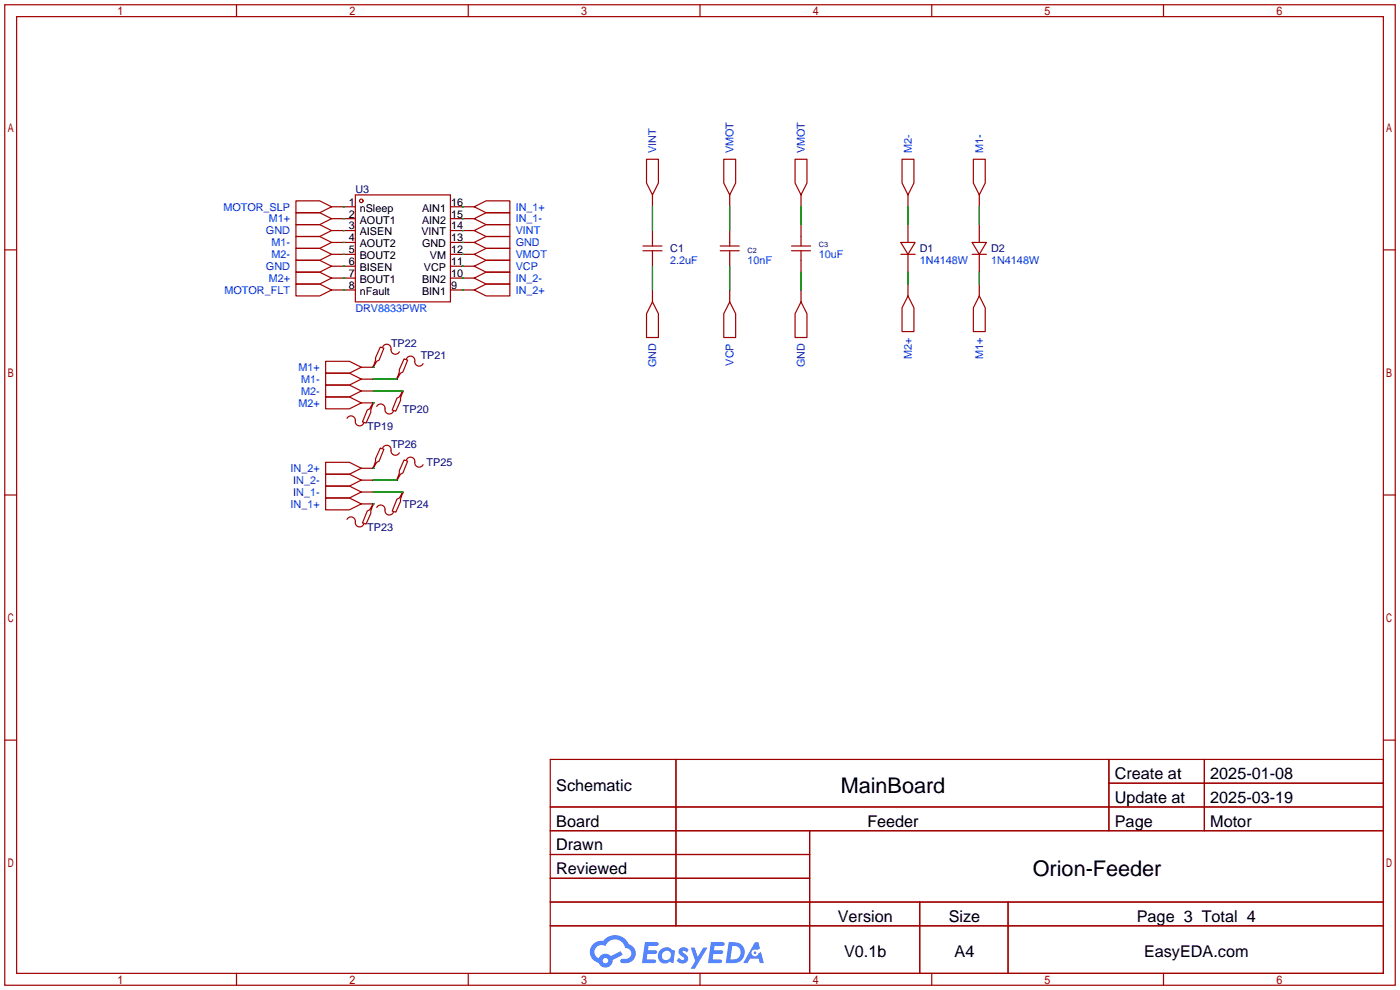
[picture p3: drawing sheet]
<svg xmlns="http://www.w3.org/2000/svg" width="299mm" height="212mm" viewBox="0 0 299 212" stroke-linecap="round" stroke-linejoin="round" font-family="sans-serif">
<g fill="none" stroke="#a10000" stroke-width=".25">
<path d="M1 1h297.2v209.6h-297.2zM3.6 3.6h292.1v204.4h-292.1zM50.5 1v2.6M100.1 1v2.6M149.6 1v2.6M199.1 1v2.6M248.7 1v2.6M1 53.4h2.6M295.7 53.4h2.5M1 105.8h2.6M295.7 105.8h2.5M1 158.2h2.6"/>
<path d="M295.7 158.2h2.5M117.6 162.3h178.1v45.7h-178.1zM117.6 172.5h178.1M117.6 177.5h178.1M144.5 162.3v35.6M173 177.5v30.5M237 162.3v15.2M237 167.4h58.7M257.4 162.3v15.2M117.6 182.6h55.4M117.6 192.8h178.1M117.6 187.7h55.4"/>
<path d="M117.6 197.9h178.1M196.6 192.8v15.2M215.4 192.8v15.2M50.5 208v2.6M100.1 208v2.6M149.6 208v2.6M199.1 208v2.6M248.7 208v2.6"/>
</g>
<g fill="#5487ff">
<path d="M145.3 202.7a1.3 1.3 0 0 1 1.9 .3l-.4 .6a.54 .54 0 0 0-.9-.2l.1 .2a1.34 1.34 0 0 1 .9 1.8 1.47 1.47 0 0 1-2.3-.1l.5-.6 .8 .5a.31 .31 0 0 0 .4-.3 .31 .31 0 0 0-.3-.4 1.12 1.12 0 0 1-.7-1.8z"/>
<path d="M147.6 202.5h.9l.6 2 1.2-2h.9l-2.7 4.6h-.9l1-1.7z"/>
<path d="M137.8 201.4h1.7a1.31 1.31 0 0 1 1.2 .2 .4 .4 0 0 1-.3 .5l-1.8 .1-.1 .9h1.6a.4 .4 0 0 1 .4 .4 .4 .4 0 0 1-.5 .4h-1.6l-.2 1.2h1.4a.46 .46 0 0 1 .5 0 .46 .46 0 0 1 .1 .5l-.4 .2h-2.6z"/>
<path d="M151.9 201.4h1.7a1.32 1.32 0 0 1 1.2 .2 .39 .39 0 0 1-.3 .5l-1.8 .1-.1 .9h1.6a.4 .4 0 0 1 .4 .4 .4 .4 0 0 1-.4 .4h-1.7l-.2 1.2h1.4a.46 .46 0 0 1 .5 0 .46 .46 0 0 1 .1 .5l-.4 .2h-2.6z"/>
<path d="M161.3 201.4h.8l.3 1.3-.6 .4a.75 .75 0 0 0-1.1 .3 .75 .75 0 0 0 .5 1 .75 .75 0 0 0 .9-.7l.5-.2 .6 2.3h-.8l-.3-.9h-1.8l-.5 .9h-1z"/>
<path d="M155.7 201.4l-.6 4.4h1.5a2.27 2.27 0 0 0 2.6-2.2 2.27 2.27 0 0 0-2.7-2.2zM156.5 202.1a1.5 1.5 0 0 1 1.8 1.6 1.5 1.5 0 0 1-1.9 1.4h-.3z"/>
<path d="M141.2 203a1.6 1.6 0 0 0-.3 2.3 1.6 1.6 0 0 0 2.3 .2l.7 .3 .3-2.4-.1-.3-.5-.1a1.58 1.58 0 0 0-2.4 0zM141.8 203.5a.98 .98 0 0 1 1.6 .4 .98 .98 0 0 1-1.1 1.3 .94 .94 0 0 1-.9-.7 .94 .94 0 0 1 .4-1z"/>
<path d="M126.8 201.8a2.37 2.37 0 0 0 1.1 4 1.54 1.54 0 0 0 1.8 1 1.54 1.54 0 0 0 1.2-1.6l2.2-1.1-.5-.8-2 1a1.57 1.57 0 0 0-2.7 .5 1.5 1.5 0 0 1-.7-2.1 1.5 1.5 0 0 1 2.2-.5 2.23 2.23 0 0 1 2.3-1.4 2.23 2.23 0 0 1 2 1.8 1.16 1.16 0 0 1 1.2 1.1 1.16 1.16 0 0 1-1.1 1.2h-.7a.47 .47 0 0 0-.5 .4 .47 .47 0 0 0 .4 .5 2.17 2.17 0 0 0 2.5-.9 2.17 2.17 0 0 0-.3-2.7l-.8-.4a3.2 3.2 0 0 0-5.5-.7l-1.1 .1zM128.8 205.3a.6 .6 0 0 1 1.2 0 .6 .6 0 0 1-1.2 0z"/>
<circle cx="161.4" cy="203.6" r=".28"/>
</g>
<g fill="none" stroke="#a10000" stroke-width=".25">
<path d="M138.2 34h2.5v5.1l-1.3 2.6-1.2-2.6zM154.7 34h2.5v5.1l-1.2 2.6-1.3-2.6zM169.9 34h2.6v5.1l-1.3 2.6-1.3-2.6zM192.8 34h2.5v5.1l-1.2 2.6-1.3-2.6zM208 34h2.6v5.1l-1.3 2.6-1.3-2.6zM63.2 50.5h5.1l2.6 1.3-2.6 1.3h-5.1zM63.2 53.1h5.1l2.6 1.3-2.6 1.2h-5.1zM63.2 45.5h5.1l2.6 1.2-2.6 1.3h-5.1zM63.2 58.2h5.1l2.6 1.2-2.6 1.3h-5.1zM63.2 48h5.1l2.6 1.3-2.6 1.2h-5.1zM63.2 55.6h5.1l2.6 1.3-2.6 1.3h-5.1zM63.2 42.9h5.1l2.6 1.3-2.6 1.3h-5.1z"/>
<path d="M75.9 41.7h20.4v22.8h-20.4zM101.3 46.7l2.6-1.2h5.1v2.5h-5.1zM101.3 44.2l2.6-1.3h5.1v2.6h-5.1zM101.3 59.4l2.6-1.2h5.1v2.5h-5.1zM101.3 51.8l2.6-1.3h5.1v2.6h-5.1zM101.3 54.4l2.6-1.3h5.1v2.5h-5.1zM101.3 49.3l2.6-1.3h5.1v2.5h-5.1zM101.3 56.9l2.6-1.3h5.1v2.6h-5.1zM137.4 53.6h4.1M137.4 52.6h4.1M139.4 51.8v.8M139.4 53.6v.8"/>
<path d="M153.9 53.6h4.1M153.9 52.6h4.1M156 51.8v.8M156 53.6v.8M169.2 53.6h4M169.2 52.6h4M171.2 50.5v2.1M171.2 53.6v2M192.5 51.8h3.1l-1.5 2.6zM192.5 54.4h3.1M207.8 51.8h3l-1.5 2.6zM207.8 54.4h3"/>
<path d="M63.2 60.7h5.1l2.6 1.3-2.6 1.2h-5.1zM69.6 79.8h5.1l2.5 1.2-2.5 1.3h-5.1zM69.6 77.2h5.1l2.5 1.3-2.5 1.3h-5.1zM81.3 74.2l.7 .2-1 2.6-.5 .2-.7 1.3 .5-1.5v-.5zM81.8 74.2a.93 .93 0 0 1 1.1-.6 .93 .93 0 0 1 .7 1.1 .94 .94 0 0 0 .6 1 .94 .94 0 0 0 1.1-.5M86.4 76.7l.7 .3-1 2.5-.5 .3-.8 1.2 .5-1.5v-.5zM86.9 76.7a.93 .93 0 0 1 1.1-.6 .93 .93 0 0 1 .6 1.1 .94 .94 0 0 0 .7 1 .94 .94 0 0 0 1.1-.5M101.3 62l2.6-1.3h5.1v2.5h-5.1zM139.4 64.5l1.3 2.6v5h-2.5v-5zM156 64.5l1.2 2.6v5h-2.5v-5zM171.2 64.5l1.3 2.6v5h-2.6v-5zM194.1 63.2l1.2 2.6v5.1h-2.5v-5.1z"/>
<path d="M209.3 63.2l1.3 2.6v5.1h-2.6v-5.1zM69.6 82.3h5.1l2.5 1.3-2.5 1.2h-5.1zM69.6 84.8h5.1l2.5 1.3-2.5 1.3h-5.1zM69.6 98.8h5.1l2.5 1.3-2.5 1.2h-5.1zM74.2 89.4a.98 .98 0 0 1 1.3-.4 .98 .98 0 0 1 .4 1.2 .93 .93 0 0 0 .9 .8 .93 .93 0 0 0 .9-.6M79.8 86.1l-.6 1.5v.5l-1 2.3-.7-.2 1-2.6 .5-.2zM80.5 86.9a.98 .98 0 0 1 1.3-.5 .98 .98 0 0 1 .5 1.3 .93 .93 0 0 0 .8 .8 .93 .93 0 0 0 1-.6M81.3 95.8l.7 .2-1 2.6-.5 .2-.7 1.3 .5-1.5v-.6zM81.8 95.8a.93 .93 0 0 1 1.1-.6 .93 .93 0 0 1 .7 1.1 .94 .94 0 0 0 .6 1 .94 .94 0 0 0 1.1-.5M86.1 83.6l-.5 1.5v.5l-1 2.3-.8-.3 1-2.5 .5-.3zM86.4 98.3l.7 .3-1 2.5-.5 .2-.8 1.3 .5-1.5v-.5zM86.9 98.3a.93 .93 0 0 1 1.1-.6 .93 .93 0 0 1 .6 1.1 .94 .94 0 0 0 .7 1 .94 .94 0 0 0 1.1-.5"/>
<path d="M69.6 103.9h5.1l2.5 1.3-2.5 1.2h-5.1zM69.6 106.4h5.1l2.5 1.3-2.5 1.3h-5.1zM69.6 101.3h5.1l2.5 1.3-2.5 1.3h-5.1zM74.2 111a.98 .98 0 0 1 1.3-.4 .98 .98 0 0 1 .4 1.2 .93 .93 0 0 0 .9 .8 .93 .93 0 0 0 .9-.6M79.8 107.7l-.6 1.5v.5l-1 2.3-.7-.2 1-2.6 .5-.2zM80.5 108.5a.98 .98 0 0 1 1.3-.5 .98 .98 0 0 1 .5 1.3 .93 .93 0 0 0 .8 .8 .93 .93 0 0 0 1-.6M86.1 105.2l-.5 1.5v.5l-1 2.3-.8-.3 1-2.5 .5-.3z"/>
<circle cx="77.2" cy="42.9" r=".38"/>
</g>
<g fill="none" stroke="#870000" stroke-width=".25">
<path d="M70.9 44.2h5M70.9 46.7h5M70.9 49.3h5M70.9 51.8h5M70.9 54.4h5M70.9 56.9h5M70.9 59.4h5M96.3 44.2h5M96.3 46.7h5M96.3 49.3h5M96.3 51.8h5M96.3 54.4h5"/>
<path d="M96.3 56.9h5M96.3 59.4h5M139.4 41.7v2.5M139.4 49.3v2.5M139.4 54.4v2.5M156 41.7v2.5M156 49.3v2.5M156 54.4v2.5M171.2 41.7v2.5M171.2 48v2.5M171.2 55.6v2.6M194.1 41.7v2.5"/>
<path d="M194.1 48v3.8M194.1 54.4v3.8M209.3 41.7v2.5M209.3 48v3.8M209.3 54.4v3.8M70.9 62h5M79.8 78.2v.3h-2.6M96.3 62h5M139.4 62v2.5M156 62v2.5M171.2 62v2.5M194.1 60.7v2.5"/>
<path d="M209.3 60.7v2.5M77.2 81h2.6M77.2 83.6h2.6M77.2 86.1h2.6v.3M79.8 99.8v.3h-2.6M84.8 80.8v.2M86.1 83.6v.2M77.2 107.7h2.6v.2M77.2 105.2h2.6M77.2 102.6h2.6M84.8 102.4v.2M86.1 105.2v.2"/>
</g>
<g fill="none" stroke="#008700" stroke-width=".25">
<path d="M73.4 51.8h.1M73.4 54.4h.1M73.4 46.7h.1M73.4 59.4h.1M73.4 49.3h.1M73.4 56.9h.1M73.4 44.2h.1M98.8 46.7h.1M98.8 44.2h.1M98.8 59.4h.1M98.8 51.8h.1M98.8 54.4h.1"/>
<path d="M98.8 49.3h.1M98.8 56.9h.1M139.4 44.2v5.1M139.4 56.9v5.1M156 44.2v5.1M156 56.9v5.1M171.2 44.2v3.8M171.2 58.2v3.8M194.1 44.2v3.8M194.1 58.2v2.5M209.3 44.2v3.8M209.3 58.2v2.5"/>
<path d="M73.4 62h.1M79.8 78.5h.1M98.8 62h.1M79.8 86.1h.1M79.8 83.6h6.3M79.8 81h5M79.8 107.7h.1M79.8 100.1h.1M79.8 105.2h6.3M79.8 102.6h5"/>
</g>
<g font-size="4.6">
<text x="179.7" y="169.4">MainBoard</text>
<text x="220.7" y="187.2">Orion-Feeder</text>
</g>
<g font-size="3.5">
<text x="238.3" y="166.5">Create at</text>
<text x="258.7" y="166.5">2025-01-08</text>
<text x="118.9" y="169.1">Schematic</text>
<text x="238.3" y="171.6">Update at</text>
<text x="258.7" y="171.6">2025-03-19</text>
<text x="118.9" y="176.7">Board</text>
<text x="185.4" y="176.7">Feeder</text>
<text x="238.3" y="176.7">Page</text>
<text x="258.7" y="176.7">Motor</text>
<text x="118.9" y="181.8">Drawn</text>
<text x="118.9" y="186.8">Reviewed</text>
<text x="179.1" y="197">Version</text>
<text x="202.8" y="197">Size</text>
<text x="243" y="197">Page 3 Total 4</text>
<text x="180.4" y="204.6">V0.1b</text>
<text x="204" y="204.6">A4</text>
<text x="244.5" y="204.6">EasyEDA.com</text>
</g>
<g font-size="2.3" fill="#00f">
<text x="140.3" y="32.8" transform="rotate(-90 140.3 32.8)">VINT</text>
<text x="156.8" y="32.8" transform="rotate(-90 156.8 32.8)">VMOT</text>
<text x="172" y="32.8" transform="rotate(-90 172 32.8)">VMOT</text>
<text x="194.9" y="32.8" transform="rotate(-90 194.9 32.8)">M2-</text>
<text x="210.1" y="32.8" transform="rotate(-90 210.1 32.8)">M1-</text>
<text x="47.7" y="45">MOTOR_SLP</text>
<text x="57.4" y="47.5">M1+</text>
<text x="110.2" y="47.5">IN_1-</text>
<text x="110.2" y="45">IN_1+</text>
<text x="56.8" y="50.1">GND</text>
<text x="58" y="52.6">M1-</text>
<text x="110.2" y="52.6">GND</text>
<text x="110.2" y="50.1">VINT</text>
<text x="56.8" y="57.7">GND</text>
<text x="58" y="55.2">M2-</text>
<text x="110.2" y="55.2">VMOT</text>
<text x="110.2" y="57.7">VCP</text>
<text x="143.3" y="56.4">2.2uF</text>
<text x="159.8" y="56.4">10nF</text>
<text x="175" y="55.2">10uF</text>
<text x="196.6" y="56.4">1N4148W</text>
<text x="211.8" y="56.4">1N4148W</text>
<text x="48" y="62.8">MOTOR_FLT</text>
<text x="57.4" y="60.2">M2+</text>
<text x="110.2" y="62.8">IN_2+</text>
<text x="110.2" y="60.2">IN_2-</text>
<text x="75.9" y="66.6">DRV8833PWR</text>
<text x="194.9" y="76.7" transform="rotate(-90 194.9 76.7)">M2+</text>
<text x="210.1" y="76.7" transform="rotate(-90 210.1 76.7)">M1+</text>
<text x="63.8" y="79.3">M1+</text>
<text x="64.4" y="81.8">M1-</text>
<text x="140.3" y="78.5" transform="rotate(-90 140.3 78.5)">GND</text>
<text x="156.8" y="78.2" transform="rotate(-90 156.8 78.2)">VCP</text>
<text x="172" y="78.5" transform="rotate(-90 172 78.5)">GND</text>
<text x="63.8" y="86.9">M2+</text>
<text x="64.4" y="84.4">M2-</text>
<text x="62.1" y="100.9">IN_2+</text>
<text x="62.7" y="106">IN_1-</text>
<text x="62.7" y="103.4">IN_2-</text>
<text x="62.1" y="108.5">IN_1+</text>
</g>
<g font-size="2.3" fill="#000080">
<text x="75.9" y="41.2">U3</text>
<text x="143.3" y="53.9">C1</text>
<text x="196.6" y="53.9">D1</text>
<text x="211.8" y="53.9">D2</text>
<text x="83.6" y="74.2">TP22</text>
<text x="89.9" y="76.8">TP21</text>
<text x="86.1" y="88.2">TP20</text>
<text x="78.5" y="92">TP19</text>
<text x="83.6" y="95.8">TP26</text>
<text x="91.2" y="99.6">TP25</text>
<text x="78.5" y="113.6">TP23</text>
<text x="86.1" y="108.5">TP24</text>
</g>
<g font-size="2.3">
<text x="74.5" y="44">1</text>
<text x="74.5" y="46.5">2</text>
<text x="76.9" y="45.2">nSleep</text>
<text x="76.9" y="47.8">AOUT1</text>
<text x="90.2" y="47.8">AIN2</text>
<text x="90.2" y="45.2">AIN1</text>
<text x="96.4" y="46.5">15</text>
<text x="96.4" y="44">16</text>
<text x="74.5" y="49">3</text>
<text x="74.5" y="51.6">4</text>
<text x="76.9" y="50.3">AISEN</text>
<text x="76.9" y="52.9">AOUT2</text>
<text x="90.1" y="50.3">VINT</text>
<text x="90.2" y="52.9">GND</text>
<text x="96.4" y="51.6">13</text>
<text x="96.4" y="49">14</text>
<text x="74.5" y="54.1">5</text>
<text x="74.5" y="56.7">6</text>
<text x="74.5" y="59.2">7</text>
<text x="76.9" y="55.4">BOUT2</text>
<text x="76.9" y="57.9">BISEN</text>
<text x="90.6" y="57.9">VCP</text>
<text x="91.9" y="55.4">VM</text>
<text x="96.4" y="59.2">10</text>
<text x="96.4" y="56.7">11</text>
<text x="96.4" y="54.1">12</text>
<text x="74.5" y="61.7">8</text>
<text x="76.9" y="60.5">BOUT1</text>
<text x="76.9" y="63">nFault</text>
<text x="90.2" y="63">BIN1</text>
<text x="90.2" y="60.5">BIN2</text>
<text x="96.4" y="61.7">9</text>
</g>
<g font-size="1.6" fill="#000080">
<text x="175" y="52.8">C3</text>
<text x="159.8" y="54">C2</text>
</g>
</svg>
